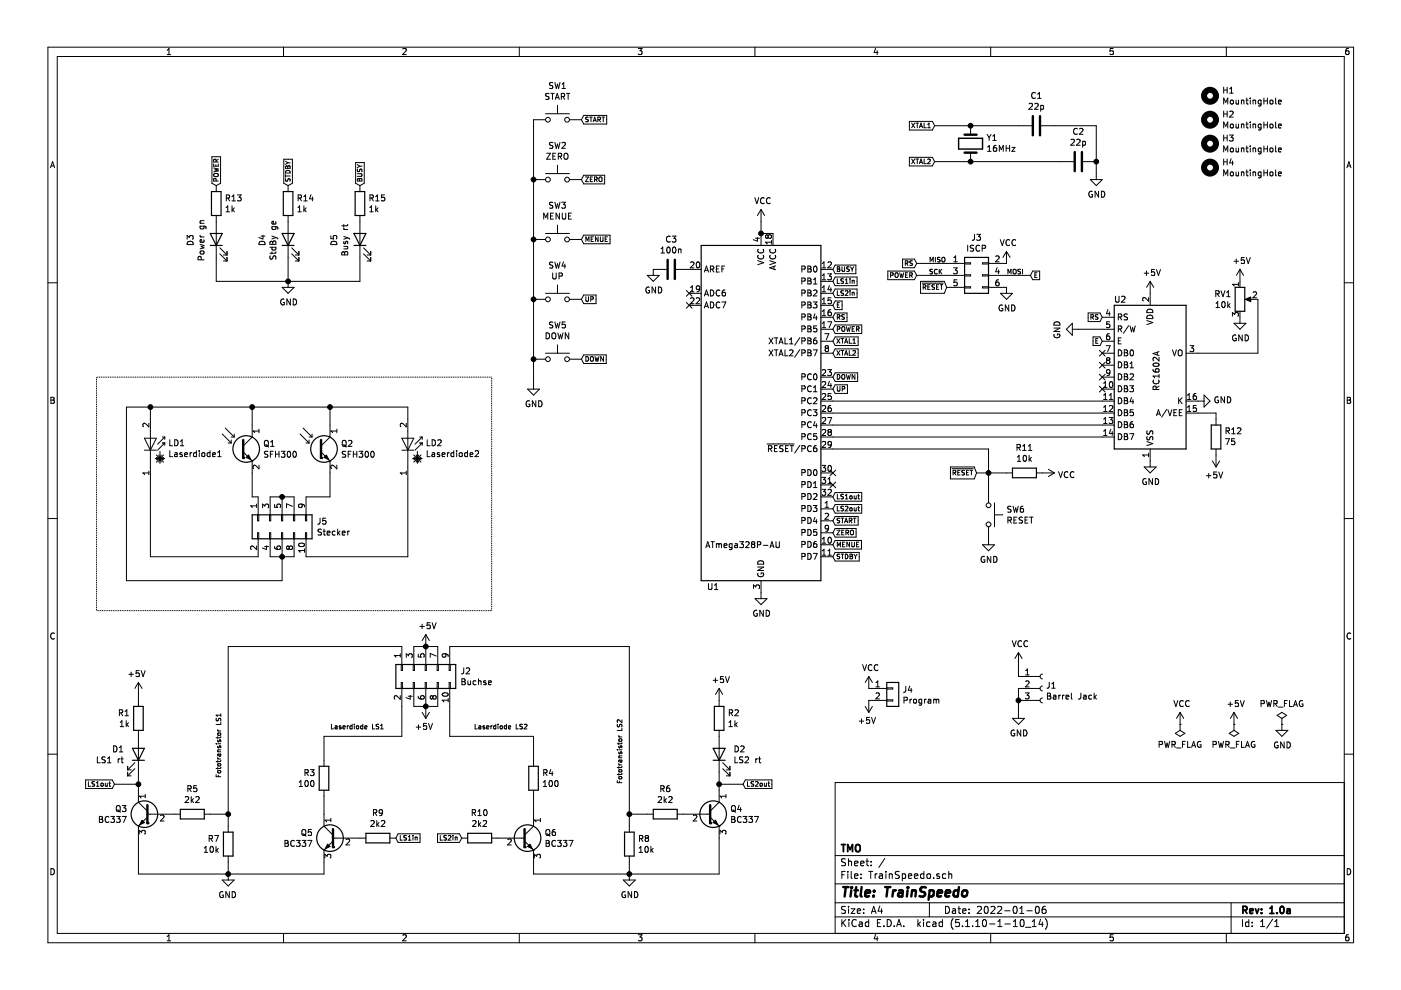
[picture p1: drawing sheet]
EESchema Schematic File Version 4
EELAYER 30 0
EELAYER END
$Descr A4 11693 8268
encoding utf-8
Sheet 1 1
Title "TrainSpeedo"
Date "2022-01-06"
Rev "1.0a"
Comp "TMO"
Comment1 ""
Comment2 ""
Comment3 ""
Comment4 ""
$EndDescr
$Comp
L MCU_Microchip_ATmega:ATmega328-AU U1
U 1 1
P 6350 3450
F 0 "U1" H 5950 2000 50  0000 C CNN
F 1 "ATmega328P-AU" H 6200 2350 50  0000 C CNN
F 2 "Housings_QFP:TQFP-32_7x7mm_Pitch0.8mm" H 6350 3450 50  0001 C CIN
F 3 "http://ww1.microchip.com/downloads/en/DeviceDoc/ATmega328_P%20AVR%20MCU%20with%20picoPower%20Technology%20Data%20Sheet%2040001984A.pdf" H 6350 3450 50  0001 C CNN
	1    6350 3450
	1    0    0    -1  
$EndComp
$Comp
L Display_Character:RC1602A U2
U 1 1
P 9600 3150
F 0 "U2" H 9350 3800 50  0000 C CNN
F 1 "RC1602A" V 9650 3200 50  0000 C CNN
F 2 "Displays:WC1602A" H 9700 2350 50  0001 C CNN
F 3 "http://www.raystar-optronics.com/down.php?ProID=18" H 9700 3050 50  0001 C CNN
	1    9600 3150
	1    0    0    -1  
$EndComp
$Comp
L Device:Laserdiode_1C2A LD1
U 1 1
P 1250 3700
F 0 "LD1" V 1246 3848 50  0000 L CNN
F 1 "Laserdiode1" V 1155 3848 50  0000 L CNN
F 2 "" H 1150 3675 50  0001 C CNN
F 3 "~" H 1280 3500 50  0001 C CNN
	1    1250 3700
	0    1    -1   0   
$EndComp
$Comp
L Sensor_Optical:SFH300 Q1
U 1 1
P 2000 3750
F 0 "Q1" H 2190 3796 50  0000 L CNN
F 1 "SFH300" H 2190 3705 50  0000 L CNN
F 2 "" H 2480 3610 50  0001 C CNN
F 3 "http://www.osram-os.com/Graphics/XPic2/00101785_0.pdf" H 2000 3750 50  0001 C CNN
	1    2000 3750
	1    0    0    -1  
$EndComp
$Comp
L Device:LED D3
U 1 1
P 1800 2000
F 0 "D3" H 1793 2217 50  0000 C CNN
F 1 "Power gn" H 1793 2126 50  0000 C CNN
F 2 "LEDs:LED_D5.0mm" H 1800 2000 50  0001 C CNN
F 3 "~" H 1800 2000 50  0001 C CNN
	1    1800 2000
	0    -1   -1   0   
$EndComp
$Comp
L Device:LED D4
U 1 1
P 2400 2000
F 0 "D4" H 2393 2217 50  0000 C CNN
F 1 "StdBy ge" H 2393 2126 50  0000 C CNN
F 2 "LEDs:LED_D5.0mm" H 2400 2000 50  0001 C CNN
F 3 "~" H 2400 2000 50  0001 C CNN
	1    2400 2000
	0    -1   -1   0   
$EndComp
$Comp
L Device:LED D5
U 1 1
P 3000 2000
F 0 "D5" H 2993 2217 50  0000 C CNN
F 1 "Busy rt" H 2993 2126 50  0000 C CNN
F 2 "LEDs:LED_D5.0mm" H 3000 2000 50  0001 C CNN
F 3 "~" H 3000 2000 50  0001 C CNN
	1    3000 2000
	0    -1   -1   0   
$EndComp
$Comp
L Device:R_POT RV1
U 1 1
P 10350 2500
F 0 "RV1" H 10280 2546 50  0000 R CNN
F 1 "10k" H 10280 2455 50  0000 R CNN
F 2 "Potentiometers:Potentiometer_Triwood_RM-065" H 10350 2500 50  0001 C CNN
F 3 "~" H 10350 2500 50  0001 C CNN
	1    10350 2500
	1    0    0    -1  
$EndComp
$Comp
L Device:R R13
U 1 1
P 1800 1700
F 0 "R13" H 1870 1746 50  0000 L CNN
F 1 "1k" H 1870 1655 50  0000 L CNN
F 2 "Resistors_SMD:R_0805_HandSoldering" V 1730 1700 50  0001 C CNN
F 3 "~" H 1800 1700 50  0001 C CNN
	1    1800 1700
	1    0    0    -1  
$EndComp
$Comp
L Device:R R14
U 1 1
P 2400 1700
F 0 "R14" H 2470 1746 50  0000 L CNN
F 1 "1k" H 2470 1655 50  0000 L CNN
F 2 "Resistors_SMD:R_0805_HandSoldering" V 2330 1700 50  0001 C CNN
F 3 "~" H 2400 1700 50  0001 C CNN
	1    2400 1700
	1    0    0    -1  
$EndComp
$Comp
L Device:R R15
U 1 1
P 3000 1700
F 0 "R15" H 3070 1746 50  0000 L CNN
F 1 "1k" H 3070 1655 50  0000 L CNN
F 2 "Resistors_SMD:R_0805_HandSoldering" V 2930 1700 50  0001 C CNN
F 3 "~" H 3000 1700 50  0001 C CNN
	1    3000 1700
	1    0    0    -1  
$EndComp
$Comp
L Device:R R11
U 1 1
P 8550 3950
F 0 "R11" V 8757 3950 50  0000 C CNN
F 1 "10k" V 8666 3950 50  0000 C CNN
F 2 "Resistors_SMD:R_0805_HandSoldering" V 8480 3950 50  0001 C CNN
F 3 "~" H 8550 3950 50  0001 C CNN
	1    8550 3950
	0    -1   -1   0   
$EndComp
$Comp
L Switch:SW_Push SW3
U 1 1
P 4650 2000
F 0 "SW3" H 4650 2285 50  0000 C CNN
F 1 "MENUE" H 4650 2194 50  0000 C CNN
F 2 "Buttons_Switches_THT:SW_PUSH_6mm" H 4650 2200 50  0001 C CNN
F 3 "~" H 4650 2200 50  0001 C CNN
	1    4650 2000
	1    0    0    -1  
$EndComp
$Comp
L Switch:SW_Push SW2
U 1 1
P 4650 1500
F 0 "SW2" H 4650 1785 50  0000 C CNN
F 1 "ZERO" H 4650 1694 50  0000 C CNN
F 2 "Buttons_Switches_THT:SW_PUSH_6mm" H 4650 1700 50  0001 C CNN
F 3 "~" H 4650 1700 50  0001 C CNN
	1    4650 1500
	1    0    0    -1  
$EndComp
$Comp
L Switch:SW_Push SW1
U 1 1
P 4650 1000
F 0 "SW1" H 4650 1285 50  0000 C CNN
F 1 "START" H 4650 1194 50  0000 C CNN
F 2 "Buttons_Switches_THT:SW_PUSH_6mm" H 4650 1200 50  0001 C CNN
F 3 "~" H 4650 1200 50  0001 C CNN
	1    4650 1000
	1    0    0    -1  
$EndComp
$Comp
L Switch:SW_Push SW4
U 1 1
P 4650 2500
F 0 "SW4" H 4650 2785 50  0000 C CNN
F 1 "UP" H 4650 2694 50  0000 C CNN
F 2 "Buttons_Switches_THT:SW_PUSH_6mm" H 4650 2700 50  0001 C CNN
F 3 "~" H 4650 2700 50  0001 C CNN
	1    4650 2500
	1    0    0    -1  
$EndComp
$Comp
L Switch:SW_Push SW5
U 1 1
P 4650 3000
F 0 "SW5" H 4650 3285 50  0000 C CNN
F 1 "DOWN" H 4650 3194 50  0000 C CNN
F 2 "Buttons_Switches_THT:SW_PUSH_6mm" H 4650 3200 50  0001 C CNN
F 3 "~" H 4650 3200 50  0001 C CNN
	1    4650 3000
	1    0    0    -1  
$EndComp
$Comp
L Device:Crystal Y1
U 1 1
P 8100 1200
F 0 "Y1" V 8146 1069 50  0000 R CNN
F 1 "16MHz" V 8055 1069 50  0000 R CNN
F 2 "Crystals:Crystal_HC49-U_Vertical" H 8100 1200 50  0001 C CNN
F 3 "~" H 8100 1200 50  0001 C CNN
	1    8100 1200
	0    -1   -1   0   
$EndComp
$Comp
L Device:C C1
U 1 1
P 8650 1050
F 0 "C1" V 8398 1050 50  0000 C CNN
F 1 "22p" V 8489 1050 50  0000 C CNN
F 2 "Capacitors_SMD:C_0805_HandSoldering" H 8688 900 50  0001 C CNN
F 3 "~" H 8650 1050 50  0001 C CNN
	1    8650 1050
	0    1    1    0   
$EndComp
$Comp
L Device:C C2
U 1 1
P 9000 1350
F 0 "C2" V 8748 1350 50  0000 C CNN
F 1 "22p" V 8839 1350 50  0000 C CNN
F 2 "Capacitors_SMD:C_0805_HandSoldering" H 9038 1200 50  0001 C CNN
F 3 "~" H 9000 1350 50  0001 C CNN
	1    9000 1350
	0    1    1    0   
$EndComp
$Comp
L Device:R R12
U 1 1
P 10150 3650
F 0 "R12" H 10080 3604 50  0000 R CNN
F 1 "75" H 10080 3695 50  0000 R CNN
F 2 "Resistors_SMD:R_0805_HandSoldering" V 10080 3650 50  0001 C CNN
F 3 "~" H 10150 3650 50  0001 C CNN
	1    10150 3650
	-1   0    0    1   
$EndComp
$Comp
L power:GND #PWR0101
U 1 1
P 10700 6050
F 0 "#PWR0101" H 10700 5800 50  0001 C CNN
F 1 "GND" H 10705 5877 50  0000 C CNN
F 2 "" H 10700 6050 50  0001 C CNN
F 3 "" H 10700 6050 50  0001 C CNN
	1    10700 6050
	1    0    0    -1  
$EndComp
$Comp
L power:PWR_FLAG #FLG0101
U 1 1
P 10700 6050
F 0 "#FLG0101" H 10700 6125 50  0001 C CNN
F 1 "PWR_FLAG" H 10700 6223 50  0000 C CNN
F 2 "" H 10700 6050 50  0001 C CNN
F 3 "~" H 10700 6050 50  0001 C CNN
	1    10700 6050
	1    0    0    -1  
$EndComp
$Comp
L Transistor_BJT:BC337 Q6
U 1 1
P 4350 7000
F 0 "Q6" H 4541 7046 50  0000 L CNN
F 1 "BC337" H 4541 6955 50  0000 L CNN
F 2 "TO_SOT_Packages_THT:TO-92_Inline_Wide" H 4550 6925 50  0001 L CIN
F 3 "https://diotec.com/tl_files/diotec/files/pdf/datasheets/bc337.pdf" H 4350 7000 50  0001 L CNN
	1    4350 7000
	1    0    0    -1  
$EndComp
$Comp
L Transistor_BJT:BC337 Q4
U 1 1
P 5900 6800
F 0 "Q4" H 6091 6846 50  0000 L CNN
F 1 "BC337" H 6091 6755 50  0000 L CNN
F 2 "TO_SOT_Packages_THT:TO-92_Inline_Wide" H 6100 6725 50  0001 L CIN
F 3 "https://diotec.com/tl_files/diotec/files/pdf/datasheets/bc337.pdf" H 5900 6800 50  0001 L CNN
	1    5900 6800
	1    0    0    -1  
$EndComp
$Comp
L Device:Laserdiode_1C2A LD2
U 1 1
P 3400 3700
F 0 "LD2" V 3396 3848 50  0000 L CNN
F 1 "Laserdiode2" V 3305 3848 50  0000 L CNN
F 2 "" H 3300 3675 50  0001 C CNN
F 3 "~" H 3430 3500 50  0001 C CNN
	1    3400 3700
	0    1    -1   0   
$EndComp
$Comp
L Sensor_Optical:SFH300 Q2
U 1 1
P 2650 3750
F 0 "Q2" H 2840 3796 50  0000 L CNN
F 1 "SFH300" H 2840 3705 50  0000 L CNN
F 2 "" H 3130 3610 50  0001 C CNN
F 3 "http://www.osram-os.com/Graphics/XPic2/00101785_0.pdf" H 2650 3750 50  0001 C CNN
	1    2650 3750
	1    0    0    -1  
$EndComp
$Comp
L Device:LED D2
U 1 1
P 6000 6300
F 0 "D2" V 6039 6182 50  0000 R CNN
F 1 "LS2 rt" V 5948 6182 50  0000 R CNN
F 2 "LEDs:LED_D3.0mm" H 6000 6300 50  0001 C CNN
F 3 "~" H 6000 6300 50  0001 C CNN
	1    6000 6300
	0    -1   -1   0   
$EndComp
$Comp
L Device:R R2
U 1 1
P 6000 6000
F 0 "R2" H 6070 6046 50  0000 L CNN
F 1 "1k" H 6070 5955 50  0000 L CNN
F 2 "Resistors_SMD:R_0805_HandSoldering" V 5930 6000 50  0001 C CNN
F 3 "~" H 6000 6000 50  0001 C CNN
	1    6000 6000
	1    0    0    -1  
$EndComp
$Comp
L Device:R R6
U 1 1
P 5550 6800
F 0 "R6" V 5757 6800 50  0000 C CNN
F 1 "2k2" V 5666 6800 50  0000 C CNN
F 2 "Resistors_SMD:R_0805_HandSoldering" V 5480 6800 50  0001 C CNN
F 3 "~" H 5550 6800 50  0001 C CNN
	1    5550 6800
	0    -1   -1   0   
$EndComp
$Comp
L Device:R R8
U 1 1
P 5250 7050
F 0 "R8" H 5320 7096 50  0000 L CNN
F 1 "10k" H 5320 7005 50  0000 L CNN
F 2 "Resistors_SMD:R_0805_HandSoldering" V 5180 7050 50  0001 C CNN
F 3 "~" H 5250 7050 50  0001 C CNN
	1    5250 7050
	1    0    0    -1  
$EndComp
$Comp
L Device:R R4
U 1 1
P 4450 6500
F 0 "R4" H 4520 6546 50  0000 L CNN
F 1 "100" H 4520 6455 50  0000 L CNN
F 2 "Resistors_SMD:R_0805_HandSoldering" V 4380 6500 50  0001 C CNN
F 3 "~" H 4450 6500 50  0001 C CNN
	1    4450 6500
	1    0    0    -1  
$EndComp
Wire Wire Line
	5400 6800 5250 6800
Connection ~ 5250 6800
Wire Wire Line
	5250 6800 5250 6900
Wire Wire Line
	6000 6450 6000 6550
Wire Wire Line
	4450 6650 4450 6800
$Comp
L power:+5V #PWR0102
U 1 1
P 6000 5850
F 0 "#PWR0102" H 6000 5700 50  0001 C CNN
F 1 "+5V" H 6015 6023 50  0000 C CNN
F 2 "" H 6000 5850 50  0001 C CNN
F 3 "" H 6000 5850 50  0001 C CNN
	1    6000 5850
	1    0    0    -1  
$EndComp
$Comp
L power:GND #PWR0103
U 1 1
P 5250 7300
F 0 "#PWR0103" H 5250 7050 50  0001 C CNN
F 1 "GND" H 5255 7127 50  0000 C CNN
F 2 "" H 5250 7300 50  0001 C CNN
F 3 "" H 5250 7300 50  0001 C CNN
	1    5250 7300
	1    0    0    -1  
$EndComp
Wire Wire Line
	4450 7200 4450 7300
Wire Wire Line
	4450 7300 5250 7300
Wire Wire Line
	6000 7000 6000 7300
Connection ~ 5250 7300
Wire Wire Line
	5250 7300 6000 7300
Wire Wire Line
	5250 7300 5250 7200
Wire Wire Line
	8100 1050 8500 1050
Wire Wire Line
	8100 1350 8850 1350
Wire Wire Line
	8800 1050 9150 1050
Wire Wire Line
	9150 1050 9150 1350
$Comp
L power:GND #PWR0104
U 1 1
P 9150 1450
F 0 "#PWR0104" H 9150 1200 50  0001 C CNN
F 1 "GND" H 9155 1277 50  0000 C CNN
F 2 "" H 9150 1450 50  0001 C CNN
F 3 "" H 9150 1450 50  0001 C CNN
	1    9150 1450
	1    0    0    -1  
$EndComp
Wire Wire Line
	9150 1450 9150 1350
Connection ~ 9150 1350
$Comp
L power:GND #PWR0105
U 1 1
P 6350 4950
F 0 "#PWR0105" H 6350 4700 50  0001 C CNN
F 1 "GND" H 6355 4777 50  0000 C CNN
F 2 "" H 6350 4950 50  0001 C CNN
F 3 "" H 6350 4950 50  0001 C CNN
	1    6350 4950
	1    0    0    -1  
$EndComp
$Comp
L power:GND #PWR0106
U 1 1
P 9600 3850
F 0 "#PWR0106" H 9600 3600 50  0001 C CNN
F 1 "GND" H 9605 3677 50  0000 C CNN
F 2 "" H 9600 3850 50  0001 C CNN
F 3 "" H 9600 3850 50  0001 C CNN
	1    9600 3850
	1    0    0    -1  
$EndComp
$Comp
L power:+5V #PWR0107
U 1 1
P 9600 2450
F 0 "#PWR0107" H 9600 2300 50  0001 C CNN
F 1 "+5V" H 9615 2623 50  0000 C CNN
F 2 "" H 9600 2450 50  0001 C CNN
F 3 "" H 9600 2450 50  0001 C CNN
	1    9600 2450
	1    0    0    -1  
$EndComp
$Comp
L power:+5V #PWR0108
U 1 1
P 10350 2350
F 0 "#PWR0108" H 10350 2200 50  0001 C CNN
F 1 "+5V" H 10365 2523 50  0000 C CNN
F 2 "" H 10350 2350 50  0001 C CNN
F 3 "" H 10350 2350 50  0001 C CNN
	1    10350 2350
	1    0    0    -1  
$EndComp
$Comp
L power:GND #PWR0109
U 1 1
P 10350 2650
F 0 "#PWR0109" H 10350 2400 50  0001 C CNN
F 1 "GND" H 10355 2477 50  0000 C CNN
F 2 "" H 10350 2650 50  0001 C CNN
F 3 "" H 10350 2650 50  0001 C CNN
	1    10350 2650
	1    0    0    -1  
$EndComp
Wire Wire Line
	10000 3450 10150 3450
Wire Wire Line
	10150 3450 10150 3500
$Comp
L power:+5V #PWR0110
U 1 1
P 10150 3800
F 0 "#PWR0110" H 10150 3650 50  0001 C CNN
F 1 "+5V" H 10165 3973 50  0000 C CNN
F 2 "" H 10150 3800 50  0001 C CNN
F 3 "" H 10150 3800 50  0001 C CNN
	1    10150 3800
	-1   0    0    1   
$EndComp
$Comp
L power:GND #PWR0111
U 1 1
P 10000 3350
F 0 "#PWR0111" H 10000 3100 50  0001 C CNN
F 1 "GND" V 10005 3222 50  0000 R CNN
F 2 "" H 10000 3350 50  0001 C CNN
F 3 "" H 10000 3350 50  0001 C CNN
	1    10000 3350
	0    -1   -1   0   
$EndComp
$Comp
L Switch:SW_Push SW6
U 1 1
P 8250 4300
F 0 "SW6" V 8204 4448 50  0000 L CNN
F 1 "RESET" V 8295 4448 50  0000 L CNN
F 2 "Buttons_Switches_THT:SW_PUSH_6mm" H 8250 4500 50  0001 C CNN
F 3 "~" H 8250 4500 50  0001 C CNN
	1    8250 4300
	0    1    1    0   
$EndComp
$Comp
L power:GND #PWR0112
U 1 1
P 8250 4500
F 0 "#PWR0112" H 8250 4250 50  0001 C CNN
F 1 "GND" H 8255 4327 50  0000 C CNN
F 2 "" H 8250 4500 50  0001 C CNN
F 3 "" H 8250 4500 50  0001 C CNN
	1    8250 4500
	1    0    0    -1  
$EndComp
Wire Wire Line
	8400 3950 8250 3950
Wire Wire Line
	8250 3950 8250 3750
Wire Wire Line
	8250 3750 6950 3750
Wire Wire Line
	8250 4100 8250 3950
Connection ~ 8250 3950
Text GLabel 7800 1050 0    39   Input ~ 0
XTAL1
Text GLabel 7800 1350 0    39   Input ~ 0
XTAL2
Wire Wire Line
	7800 1050 8100 1050
Connection ~ 8100 1050
Wire Wire Line
	7800 1350 8100 1350
Connection ~ 8100 1350
Text GLabel 6950 2850 2    39   Input ~ 0
XTAL1
Text GLabel 6950 2950 2    39   Input ~ 0
XTAL2
Wire Wire Line
	6950 3650 9200 3650
Wire Wire Line
	6950 3550 9200 3550
Wire Wire Line
	6950 3450 9200 3450
Wire Wire Line
	6950 3350 9200 3350
Text GLabel 9200 2850 0    39   Input ~ 0
E
Text GLabel 9200 2650 0    39   Input ~ 0
RS
Text GLabel 6950 2550 2    39   Input ~ 0
E
Text GLabel 6950 2650 2    39   Input ~ 0
RS
$Comp
L power:PWR_FLAG #FLG0102
U 1 1
P 10300 6050
F 0 "#FLG0102" H 10300 6125 50  0001 C CNN
F 1 "PWR_FLAG" H 10300 6223 50  0000 C CNN
F 2 "" H 10300 6050 50  0001 C CNN
F 3 "~" H 10300 6050 50  0001 C CNN
	1    10300 6050
	-1   0    0    1   
$EndComp
$Comp
L power:+5V #PWR0113
U 1 1
P 10300 6050
F 0 "#PWR0113" H 10300 5900 50  0001 C CNN
F 1 "+5V" H 10315 6223 50  0000 C CNN
F 2 "" H 10300 6050 50  0001 C CNN
F 3 "" H 10300 6050 50  0001 C CNN
	1    10300 6050
	1    0    0    -1  
$EndComp
$Comp
L Device:R R10
U 1 1
P 4000 7000
F 0 "R10" V 4207 7000 50  0000 C CNN
F 1 "2k2" V 4116 7000 50  0000 C CNN
F 2 "Resistors_SMD:R_0805_HandSoldering" V 3930 7000 50  0001 C CNN
F 3 "~" H 4000 7000 50  0001 C CNN
	1    4000 7000
	0    -1   -1   0   
$EndComp
Text GLabel 6950 2350 2    39   Input ~ 0
LS1in
Text GLabel 3850 7000 0    39   Input ~ 0
LS2in
Text GLabel 6950 2450 2    39   Input ~ 0
LS2in
Text GLabel 6950 4150 2    39   Input ~ 0
LS1out
Text GLabel 6200 6550 2    39   Input ~ 0
LS2out
Wire Wire Line
	6200 6550 6000 6550
Connection ~ 6000 6550
Wire Wire Line
	6000 6550 6000 6600
Text GLabel 6950 4250 2    39   Input ~ 0
LS2out
$Comp
L Connector_Generic:Conn_02x05_Odd_Even J2
U 1 1
P 3550 5600
F 0 "J2" V 3554 5312 50  0000 R CNN
F 1 "Buchse" V 3645 5312 50  0000 R CNN
F 2 "Pin_Headers:Pin_Header_Straight_2x05_Pitch2.54mm" H 3550 5600 50  0001 C CNN
F 3 "~" H 3550 5600 50  0001 C CNN
	1    3550 5600
	0    -1   1    0   
$EndComp
Wire Wire Line
	1150 6550 1150 6600
Connection ~ 1150 6550
Wire Wire Line
	950  6550 1150 6550
Text GLabel 950  6550 0    39   Input ~ 0
LS1out
Text GLabel 3300 7000 2    39   Input ~ 0
LS1in
$Comp
L Device:R R9
U 1 1
P 3150 7000
F 0 "R9" V 3357 7000 50  0000 C CNN
F 1 "2k2" V 3266 7000 50  0000 C CNN
F 2 "Resistors_SMD:R_0805_HandSoldering" V 3080 7000 50  0001 C CNN
F 3 "~" H 3150 7000 50  0001 C CNN
	1    3150 7000
	0    1    -1   0   
$EndComp
Wire Wire Line
	1150 5800 1150 5850
Wire Wire Line
	1900 7300 1900 7200
Wire Wire Line
	1900 7300 1150 7300
Connection ~ 1900 7300
Wire Wire Line
	1150 7000 1150 7300
Wire Wire Line
	2700 7300 1900 7300
Wire Wire Line
	2700 7200 2700 7300
$Comp
L power:GND #PWR0114
U 1 1
P 1900 7300
F 0 "#PWR0114" H 1900 7050 50  0001 C CNN
F 1 "GND" H 1905 7127 50  0000 C CNN
F 2 "" H 1900 7300 50  0001 C CNN
F 3 "" H 1900 7300 50  0001 C CNN
	1    1900 7300
	-1   0    0    -1  
$EndComp
$Comp
L power:+5V #PWR0115
U 1 1
P 1150 5800
F 0 "#PWR0115" H 1150 5650 50  0001 C CNN
F 1 "+5V" H 1165 5973 50  0000 C CNN
F 2 "" H 1150 5800 50  0001 C CNN
F 3 "" H 1150 5800 50  0001 C CNN
	1    1150 5800
	-1   0    0    -1  
$EndComp
Wire Wire Line
	2700 6650 2700 6800
Wire Wire Line
	1150 6450 1150 6550
Wire Wire Line
	1900 6800 1900 6900
Connection ~ 1900 6800
Wire Wire Line
	1750 6800 1900 6800
$Comp
L Device:R R3
U 1 1
P 2700 6500
F 0 "R3" H 2770 6546 50  0000 L CNN
F 1 "100" H 2770 6455 50  0000 L CNN
F 2 "Resistors_SMD:R_0805_HandSoldering" V 2630 6500 50  0001 C CNN
F 3 "~" H 2700 6500 50  0001 C CNN
	1    2700 6500
	-1   0    0    -1  
$EndComp
$Comp
L Device:R R7
U 1 1
P 1900 7050
F 0 "R7" H 1970 7096 50  0000 L CNN
F 1 "10k" H 1970 7005 50  0000 L CNN
F 2 "Resistors_SMD:R_0805_HandSoldering" V 1830 7050 50  0001 C CNN
F 3 "~" H 1900 7050 50  0001 C CNN
	1    1900 7050
	-1   0    0    -1  
$EndComp
$Comp
L Device:R R5
U 1 1
P 1600 6800
F 0 "R5" V 1807 6800 50  0000 C CNN
F 1 "2k2" V 1716 6800 50  0000 C CNN
F 2 "Resistors_SMD:R_0805_HandSoldering" V 1530 6800 50  0001 C CNN
F 3 "~" H 1600 6800 50  0001 C CNN
	1    1600 6800
	0    1    -1   0   
$EndComp
$Comp
L Device:R R1
U 1 1
P 1150 6000
F 0 "R1" H 1220 6046 50  0000 L CNN
F 1 "1k" H 1220 5955 50  0000 L CNN
F 2 "Resistors_SMD:R_0805_HandSoldering" V 1080 6000 50  0001 C CNN
F 3 "~" H 1150 6000 50  0001 C CNN
	1    1150 6000
	-1   0    0    -1  
$EndComp
$Comp
L Device:LED D1
U 1 1
P 1150 6300
F 0 "D1" V 1189 6182 50  0000 R CNN
F 1 "LS1 rt" V 1098 6182 50  0000 R CNN
F 2 "LEDs:LED_D3.0mm" H 1150 6300 50  0001 C CNN
F 3 "~" H 1150 6300 50  0001 C CNN
	1    1150 6300
	0    1    -1   0   
$EndComp
$Comp
L Transistor_BJT:BC337 Q3
U 1 1
P 1250 6800
F 0 "Q3" H 1441 6846 50  0000 L CNN
F 1 "BC337" H 1441 6755 50  0000 L CNN
F 2 "TO_SOT_Packages_THT:TO-92_Inline_Wide" H 1450 6725 50  0001 L CIN
F 3 "https://diotec.com/tl_files/diotec/files/pdf/datasheets/bc337.pdf" H 1250 6800 50  0001 L CNN
	1    1250 6800
	-1   0    0    -1  
$EndComp
$Comp
L Transistor_BJT:BC337 Q5
U 1 1
P 2800 7000
F 0 "Q5" H 2991 7046 50  0000 L CNN
F 1 "BC337" H 2991 6955 50  0000 L CNN
F 2 "TO_SOT_Packages_THT:TO-92_Inline_Wide" H 3000 6925 50  0001 L CIN
F 3 "https://diotec.com/tl_files/diotec/files/pdf/datasheets/bc337.pdf" H 2800 7000 50  0001 L CNN
	1    2800 7000
	-1   0    0    -1  
$EndComp
Wire Wire Line
	4450 6150 4450 6350
Wire Wire Line
	3750 5900 3750 6150
Wire Wire Line
	3750 6150 4450 6150
Wire Wire Line
	3350 5900 3350 6150
Wire Wire Line
	3350 6150 2700 6150
Wire Wire Line
	2700 6150 2700 6350
Wire Wire Line
	3350 5400 1900 5400
Wire Wire Line
	1900 5400 1900 6800
Wire Wire Line
	3750 5400 5250 5400
Wire Wire Line
	5250 5400 5250 6800
Wire Wire Line
	3450 5400 3550 5400
Connection ~ 3550 5400
Wire Wire Line
	3550 5400 3650 5400
Wire Wire Line
	3450 5900 3550 5900
Connection ~ 3550 5900
Wire Wire Line
	3550 5900 3650 5900
$Comp
L power:+5V #PWR0116
U 1 1
P 3550 5400
F 0 "#PWR0116" H 3550 5250 50  0001 C CNN
F 1 "+5V" H 3565 5573 50  0000 C CNN
F 2 "" H 3550 5400 50  0001 C CNN
F 3 "" H 3550 5400 50  0001 C CNN
	1    3550 5400
	1    0    0    -1  
$EndComp
$Comp
L power:+5V #PWR0117
U 1 1
P 3550 5900
F 0 "#PWR0117" H 3550 5750 50  0001 C CNN
F 1 "+5V" H 3565 6073 50  0000 C CNN
F 2 "" H 3550 5900 50  0001 C CNN
F 3 "" H 3550 5900 50  0001 C CNN
	1    3550 5900
	-1   0    0    1   
$EndComp
Text Notes 1850 6500 1    39   ~ 0
Fototransistor LS1
Text Notes 5200 6550 1    39   ~ 0
Fototransistor LS2
Text Notes 2750 6100 0    39   ~ 0
Laserdiode LS1
Text Notes 3950 6100 0    39   ~ 0
Laserdiode LS2
$Comp
L Connector_Generic:Conn_02x05_Odd_Even J5
U 1 1
P 2350 4350
F 0 "J5" V 2354 4062 50  0000 R CNN
F 1 "Stecker" V 2445 4062 50  0000 R CNN
F 2 "" H 2350 4350 50  0001 C CNN
F 3 "~" H 2350 4350 50  0001 C CNN
	1    2350 4350
	0    -1   1    0   
$EndComp
Wire Wire Line
	1250 4000 1250 4650
Wire Wire Line
	1250 4650 2150 4650
Wire Wire Line
	3400 4000 3400 4650
Wire Wire Line
	3400 4650 2550 4650
Wire Wire Line
	2750 3950 2750 4150
Wire Wire Line
	2750 4150 2550 4150
Wire Wire Line
	2100 3950 2100 4150
Wire Wire Line
	2100 4150 2150 4150
Wire Wire Line
	2250 4150 2350 4150
Connection ~ 2350 4150
Wire Wire Line
	2350 4150 2450 4150
Wire Wire Line
	2250 4650 2350 4650
Connection ~ 2350 4650
Wire Wire Line
	2350 4650 2450 4650
Wire Wire Line
	2350 4650 2350 4850
Wire Wire Line
	2350 4850 1050 4850
Wire Wire Line
	1050 4850 1050 3400
Wire Wire Line
	1050 3400 1250 3400
Wire Wire Line
	3400 3400 3400 3500
Wire Wire Line
	2750 3400 2750 3550
Connection ~ 2750 3400
Wire Wire Line
	2750 3400 3400 3400
Wire Wire Line
	2100 3400 2100 3550
Connection ~ 2100 3400
Wire Wire Line
	2100 3400 2750 3400
Wire Wire Line
	1250 3500 1250 3400
Connection ~ 1250 3400
Wire Wire Line
	1250 3400 2100 3400
Wire Notes Line
	800  5100 4100 5100
Wire Notes Line
	4100 5100 4100 3150
Wire Notes Line
	4100 3150 800  3150
Wire Notes Line
	800  3150 800  5100
$Comp
L Connector:Conn_01x03_Female J1
U 1 1
P 8700 5750
F 0 "J1" H 8728 5776 50  0000 L CNN
F 1 "Barrel Jack" H 8728 5685 50  0000 L CNN
F 2 "Connectors:BARREL_JACK" H 8700 5750 50  0001 C CNN
F 3 "~" H 8700 5750 50  0001 C CNN
	1    8700 5750
	1    0    0    -1  
$EndComp
$Comp
L power:GND #PWR0118
U 1 1
P 8500 5950
F 0 "#PWR0118" H 8500 5700 50  0001 C CNN
F 1 "GND" H 8505 5777 50  0000 C CNN
F 2 "" H 8500 5950 50  0001 C CNN
F 3 "" H 8500 5950 50  0001 C CNN
	1    8500 5950
	1    0    0    -1  
$EndComp
Wire Wire Line
	8500 5550 8500 5650
Wire Wire Line
	8500 5750 8500 5850
Connection ~ 8500 5850
Wire Wire Line
	8500 5850 8500 5950
$Comp
L power:GND #PWR0119
U 1 1
P 4450 3200
F 0 "#PWR0119" H 4450 2950 50  0001 C CNN
F 1 "GND" H 4455 3027 50  0000 C CNN
F 2 "" H 4450 3200 50  0001 C CNN
F 3 "" H 4450 3200 50  0001 C CNN
	1    4450 3200
	1    0    0    -1  
$EndComp
Wire Wire Line
	4450 1000 4450 1500
Connection ~ 4450 1500
Wire Wire Line
	4450 1500 4450 2000
Connection ~ 4450 2000
Wire Wire Line
	4450 2000 4450 2500
Connection ~ 4450 2500
Wire Wire Line
	4450 2500 4450 3000
Connection ~ 4450 3000
Wire Wire Line
	4450 3000 4450 3200
Text GLabel 4850 1000 2    39   Input ~ 0
START
Text GLabel 4850 1500 2    39   Input ~ 0
ZERO
Text GLabel 4850 2000 2    39   Input ~ 0
MENUE
Text GLabel 4850 2500 2    39   Input ~ 0
UP
Text GLabel 4850 3000 2    39   Input ~ 0
DOWN
Text GLabel 6950 4350 2    39   Input ~ 0
START
Text GLabel 6950 4450 2    39   Input ~ 0
ZERO
Text GLabel 6950 4550 2    39   Input ~ 0
MENUE
Text GLabel 6950 3250 2    39   Input ~ 0
UP
Text GLabel 6950 3150 2    39   Input ~ 0
DOWN
NoConn ~ 9200 2950
NoConn ~ 9200 3050
NoConn ~ 9200 3150
NoConn ~ 9200 3250
Wire Wire Line
	1800 2150 1800 2350
Wire Wire Line
	1800 2350 2400 2350
Wire Wire Line
	3000 2350 3000 2150
Wire Wire Line
	2400 2150 2400 2350
Connection ~ 2400 2350
Wire Wire Line
	2400 2350 3000 2350
$Comp
L power:GND #PWR0120
U 1 1
P 2400 2350
F 0 "#PWR0120" H 2400 2100 50  0001 C CNN
F 1 "GND" H 2405 2177 50  0000 C CNN
F 2 "" H 2400 2350 50  0001 C CNN
F 3 "" H 2400 2350 50  0001 C CNN
	1    2400 2350
	1    0    0    -1  
$EndComp
Text GLabel 1800 1550 1    39   Input ~ 0
POWER
Text GLabel 2400 1550 1    39   Input ~ 0
STDBY
Text GLabel 3000 1550 1    39   Input ~ 0
BUSY
Text GLabel 6950 4650 2    39   Input ~ 0
STDBY
Text GLabel 6950 2250 2    39   Input ~ 0
BUSY
$Comp
L Connector_Generic:Conn_02x03_Odd_Even J3
U 1 1
P 8100 2300
F 0 "J3" H 8150 2617 50  0000 C CNN
F 1 "ISCP" H 8150 2526 50  0000 C CNN
F 2 "Pin_Headers:Pin_Header_Straight_2x03_Pitch2.54mm" H 8100 2300 50  0001 C CNN
F 3 "~" H 8100 2300 50  0001 C CNN
	1    8100 2300
	1    0    0    -1  
$EndComp
$Comp
L power:GND #PWR0121
U 1 1
P 8400 2400
F 0 "#PWR0121" H 8400 2150 50  0001 C CNN
F 1 "GND" H 8405 2227 50  0000 C CNN
F 2 "" H 8400 2400 50  0001 C CNN
F 3 "" H 8400 2400 50  0001 C CNN
	1    8400 2400
	1    0    0    -1  
$EndComp
$Comp
L power:PWR_FLAG #FLG0103
U 1 1
P 9850 6050
F 0 "#FLG0103" H 9850 6125 50  0001 C CNN
F 1 "PWR_FLAG" H 9850 6223 50  0000 C CNN
F 2 "" H 9850 6050 50  0001 C CNN
F 3 "~" H 9850 6050 50  0001 C CNN
	1    9850 6050
	-1   0    0    1   
$EndComp
$Comp
L power:VCC #PWR0122
U 1 1
P 9850 6050
F 0 "#PWR0122" H 9850 5900 50  0001 C CNN
F 1 "VCC" H 9865 6223 50  0000 C CNN
F 2 "" H 9850 6050 50  0001 C CNN
F 3 "" H 9850 6050 50  0001 C CNN
	1    9850 6050
	1    0    0    -1  
$EndComp
$Comp
L power:VCC #PWR0123
U 1 1
P 8500 5550
F 0 "#PWR0123" H 8500 5400 50  0001 C CNN
F 1 "VCC" H 8515 5723 50  0000 C CNN
F 2 "" H 8500 5550 50  0001 C CNN
F 3 "" H 8500 5550 50  0001 C CNN
	1    8500 5550
	1    0    0    -1  
$EndComp
$Comp
L power:VCC #PWR0124
U 1 1
P 6350 1850
F 0 "#PWR0124" H 6350 1700 50  0001 C CNN
F 1 "VCC" H 6365 2023 50  0000 C CNN
F 2 "" H 6350 1850 50  0001 C CNN
F 3 "" H 6350 1850 50  0001 C CNN
	1    6350 1850
	1    0    0    -1  
$EndComp
$Comp
L power:VCC #PWR0125
U 1 1
P 8400 2200
F 0 "#PWR0125" H 8400 2050 50  0001 C CNN
F 1 "VCC" H 8415 2373 50  0000 C CNN
F 2 "" H 8400 2200 50  0001 C CNN
F 3 "" H 8400 2200 50  0001 C CNN
	1    8400 2200
	1    0    0    -1  
$EndComp
$Comp
L Connector_Generic:Conn_01x02 J4
U 1 1
P 7450 5750
F 0 "J4" H 7530 5742 50  0000 L CNN
F 1 "Program" H 7530 5651 50  0000 L CNN
F 2 "Pin_Headers:Pin_Header_Straight_1x02_Pitch2.54mm" H 7450 5750 50  0001 C CNN
F 3 "~" H 7450 5750 50  0001 C CNN
	1    7450 5750
	1    0    0    -1  
$EndComp
$Comp
L power:VCC #PWR0126
U 1 1
P 7250 5750
F 0 "#PWR0126" H 7250 5600 50  0001 C CNN
F 1 "VCC" H 7265 5923 50  0000 C CNN
F 2 "" H 7250 5750 50  0001 C CNN
F 3 "" H 7250 5750 50  0001 C CNN
	1    7250 5750
	1    0    0    -1  
$EndComp
$Comp
L power:+5V #PWR0127
U 1 1
P 7250 5850
F 0 "#PWR0127" H 7250 5700 50  0001 C CNN
F 1 "+5V" H 7265 6023 50  0000 C CNN
F 2 "" H 7250 5850 50  0001 C CNN
F 3 "" H 7250 5850 50  0001 C CNN
	1    7250 5850
	-1   0    0    1   
$EndComp
$Comp
L Device:C C3
U 1 1
P 5600 2250
F 0 "C3" V 5348 2250 50  0000 C CNN
F 1 "100n" V 5439 2250 50  0000 C CNN
F 2 "Capacitors_SMD:C_0805_HandSoldering" H 5638 2100 50  0001 C CNN
F 3 "~" H 5600 2250 50  0001 C CNN
	1    5600 2250
	0    1    1    0   
$EndComp
$Comp
L power:GND #PWR0128
U 1 1
P 5450 2250
F 0 "#PWR0128" H 5450 2000 50  0001 C CNN
F 1 "GND" H 5455 2077 50  0000 C CNN
F 2 "" H 5450 2250 50  0001 C CNN
F 3 "" H 5450 2250 50  0001 C CNN
	1    5450 2250
	1    0    0    -1  
$EndComp
NoConn ~ 5750 2450
NoConn ~ 5750 2550
Wire Wire Line
	6350 1850 6350 1950
Wire Wire Line
	6450 1950 6350 1950
Connection ~ 6350 1950
$Comp
L power:VCC #PWR0129
U 1 1
P 8700 3950
F 0 "#PWR0129" H 8700 3800 50  0001 C CNN
F 1 "VCC" V 8715 4078 50  0000 L CNN
F 2 "" H 8700 3950 50  0001 C CNN
F 3 "" H 8700 3950 50  0001 C CNN
	1    8700 3950
	0    1    1    0   
$EndComp
Text GLabel 8150 3950 0    39   Input ~ 0
~RESET
Wire Wire Line
	8150 3950 8250 3950
Text GLabel 7900 2400 0    39   Input ~ 0
~RESET
Text GLabel 7650 2200 0    39   Input ~ 0
RS
Wire Wire Line
	7650 2200 7900 2200
Text Label 7750 2200 0    39   ~ 0
MISO
Text GLabel 8600 2300 2    39   Input ~ 0
E
Wire Wire Line
	7650 2300 7900 2300
Text Label 8400 2300 0    39   ~ 0
MOSI
Text GLabel 7650 2300 0    39   Input ~ 0
POWER
Wire Wire Line
	8400 2300 8600 2300
Text Label 7750 2300 0    39   ~ 0
SCK
NoConn ~ 6950 4050
Text GLabel 6950 2750 2    39   Input ~ 0
POWER
Wire Wire Line
	10500 2500 10500 2950
Wire Wire Line
	10500 2950 10000 2950
NoConn ~ 6950 3950
$Comp
L Mechanical:MountingHole H1
U 1 1
P 10100 800
F 0 "H1" H 10200 846 50  0000 L CNN
F 1 "MountingHole" H 10200 755 50  0000 L CNN
F 2 "Mounting_Holes:MountingHole_3.2mm_M3" H 10100 800 50  0001 C CNN
F 3 "~" H 10100 800 50  0001 C CNN
	1    10100 800 
	1    0    0    -1  
$EndComp
$Comp
L Mechanical:MountingHole H2
U 1 1
P 10100 1000
F 0 "H2" H 10200 1046 50  0000 L CNN
F 1 "MountingHole" H 10200 955 50  0000 L CNN
F 2 "Mounting_Holes:MountingHole_3.2mm_M3" H 10100 1000 50  0001 C CNN
F 3 "~" H 10100 1000 50  0001 C CNN
	1    10100 1000
	1    0    0    -1  
$EndComp
$Comp
L Mechanical:MountingHole H3
U 1 1
P 10100 1200
F 0 "H3" H 10200 1246 50  0000 L CNN
F 1 "MountingHole" H 10200 1155 50  0000 L CNN
F 2 "Mounting_Holes:MountingHole_3.2mm_M3" H 10100 1200 50  0001 C CNN
F 3 "~" H 10100 1200 50  0001 C CNN
	1    10100 1200
	1    0    0    -1  
$EndComp
$Comp
L Mechanical:MountingHole H4
U 1 1
P 10100 1400
F 0 "H4" H 10200 1446 50  0000 L CNN
F 1 "MountingHole" H 10200 1355 50  0000 L CNN
F 2 "Mounting_Holes:MountingHole_3.2mm_M3" H 10100 1400 50  0001 C CNN
F 3 "~" H 10100 1400 50  0001 C CNN
	1    10100 1400
	1    0    0    -1  
$EndComp
$Comp
L power:GND #PWR0130
U 1 1
P 9000 2750
F 0 "#PWR0130" H 9000 2500 50  0001 C CNN
F 1 "GND" H 9005 2577 50  0000 C CNN
F 2 "" H 9000 2750 50  0001 C CNN
F 3 "" H 9000 2750 50  0001 C CNN
	1    9000 2750
	0    1    1    0   
$EndComp
Wire Wire Line
	9000 2750 9200 2750
$EndSCHEMATC
